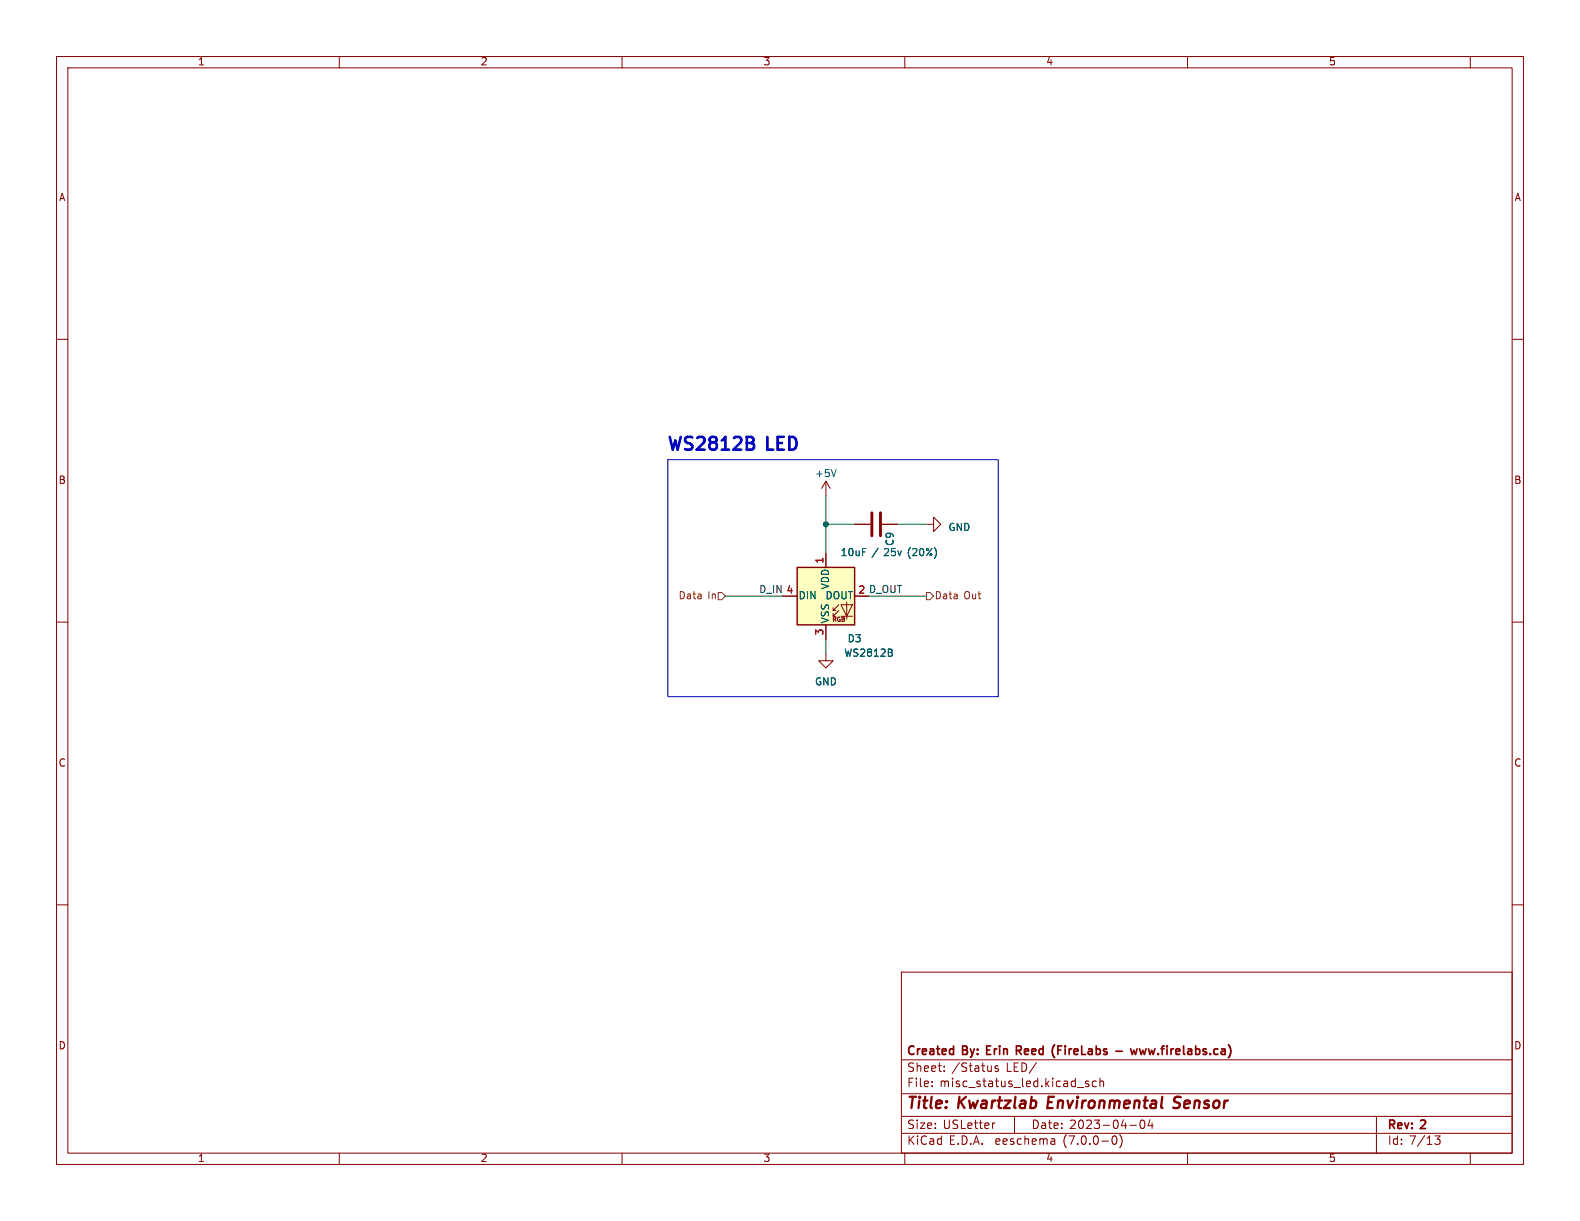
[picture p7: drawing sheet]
<svg xmlns="http://www.w3.org/2000/svg" width="279mm" height="216mm" viewBox="0 0 279 216" stroke-linecap="round" stroke-linejoin="round" font-family="sans-serif">
<g fill="none" stroke="#840000" stroke-width=".18">
<path d="M10 10h259.4v195.9h-259.4zM12 12h255.4v191.9h-255.4zM60 10v2M110 10v2M160 10v2M210 10v2M260 10v2M10 60h2M267.4 60h2M146 85.1l-.7 1.3M146 85.1v2.5M146 97.8v2.5"/>
<path d="M146 85.1l.8 1.3M151.1 92.7h2.8M156 92.7h2.7M163.8 92.7h1.3v-1.3l1.3 1.3-1.3 1.3v-1.3M10 110h2M138.4 105.4h2.6M146 115.6v1.2h1.3l-1.3 1.3-1.2-1.3h1.2M146 110.5v2.5M147.3 109h.5M147.3 108h.5M148.3 108l-1 1v-.5M148.3 106.9l-1 1.1v-.6"/>
<path d="M148.7 106.9h2l-1 2.1zM148.7 109h2M149.7 106.4v3.1M151.1 105.4h2.6M267.4 110h2M10 160h2M267.4 160h2M159.4 171.9h108v32h-108zM159.4 197.4h108M159.4 193.4h108M159.4 187.4h108M164.8 192v.2"/>
<path d="M164.8 191.2v.2M167 189.3v.2M167 188.5v.2M175.9 198.6h-.2M176.5 188.5h-.3l-.3 .2 .1 .2 .5 .1v.4h-.6M179.4 197.4v3M190.5 192.3h1.2M192.5 191.2h-.3l-.3 .2 .1 .2 .5 .1v.4h-.6M193.9 191.2h-.5l-.2 .2v.5l.1 .2h.6M194.5 191.3l.2-.1h.4l.1 1M194.5 190.7v1.5M199.8 199h1.1"/>
<path d="M201.8 198.1h.1a.81 .81 0 0 1 .6 .6 .81 .81 0 0 1-.3 .8l-.1 .1a.81 .81 0 0 1-.6-.7 .81 .81 0 0 1 .3-.8zM203.4 198l-.4 1.1h.9M203.7 198.6v1M243.4 197.4v6.5M60 203.9v2M110 203.9v2M159.4 200.4h108M160 203.9v2M186.3 201.4l.2 .2v.8M186.5 202.3l-.5 .1M186.5 201.7l-.5 .1M196.8 201l.2-.1a.81 .81 0 0 1 .6 .6 .81 .81 0 0 1-.3 .8l-.2 .1a.81 .81 0 0 1-.3-1.4z"/>
<path d="M198.1 200.7a1.74 1.74 0 0 1-.1 2.2M210 203.9v2M253.7 200.9h1l-.5 .5 .4 .2v.6l-.2 .2-.6-.1M260 203.9v2"/>
</g>
<path d="M207.5 195.8l.7 .1M208.5 193.9l-.6 .1a.46 .46 0 0 0-.3 .5 .46 .46 0 0 0 .4 .4l.3 .1" fill="none" stroke="#840000" stroke-width=".4"/>
<path d="M179.7 185.7h.6M180.1 185.7l.5 .8M180.3 185h-.6v1.5M186.4 187h.1M186.5 184.7l-.1 .1M197.3 185.9h1.2M199.9 185.5l.3 1M201.1 185.5l-.3 1-.3-.8M201.5 185.5l.3 1M217.2 184.7l.1 .1" fill="none" stroke="#840000" stroke-width=".3"/>
<path d="M147.9 83l-.5 1.3M155.3 96.9l-1.1 1.7M157.7 115.4l.1 .2-.1 .4M157.7 114.9v.4" fill="none" stroke="#006464" stroke-width=".18"/>
<path d="M141 100.3h10.1v10.2h-10.1z" fill="#ffffc2" stroke="#ffffc2" stroke-width=".18"/>
<path d="M141 100.3h10.1v10.2h-10.1z" fill="none" stroke="#840000" stroke-width=".25"/>
<path d="M154.2 90.7v4M155.7 90.7v4" fill="none" stroke="#840000" stroke-width=".51"/>
<path d="M127 104.8h.6l.7 .6-.7 .6h-.6zM163.8 104.8h.7l.6 .6-.6 .6h-.7z" fill="none" stroke="#725600" stroke-width=".18"/>
<path d="M118.1 81.3h58.4v41.9h-58.4z" fill="none" stroke="#0000c2" stroke-width=".18"/>
<path d="M146 92.7h5.1M146 87.6v10.2M158.7 92.7h5.1M128.3 105.4h10.1M146 113v2.6M153.7 105.4h10.1" fill="none" stroke="#009600" stroke-width=".18"/>
<circle cx="146" cy="92.7" r=".46" fill="#009600" stroke="#009600" stroke-width=".18"/>
<g font-size="3.2" fill="#0000c2">
<text x="118.1" y="80">WS2812B</text>
<text x="135.8" y="80">LED</text>
</g>
<g font-size="2.8" fill="#840000">
<text x="160.4" y="196.7">Title:</text>
<text x="169.5" y="196.7">Kwartzlab</text>
<text x="185.9" y="196.7">Environmental</text>
<text x="208.8" y="196.7">Sensor</text>
</g>
<g font-size="2.1" fill="#840000">
<text x="160.4" y="189.8">Sheet:</text>
<text x="160.4" y="187">Created</text>
<text x="168.3" y="189.8">/Status</text>
<text x="170.3" y="187">By: Erin</text>
<text x="177.9" y="189.8">LED/</text>
<text x="180.7" y="187">Reed</text>
<text x="187.5" y="187">(FireLabs</text>
<text x="199.2" y="187">-</text>
<text x="202.4" y="187">www.firelabs.ca)</text>
<text x="160.4" y="192.5">File:</text>
<text x="166.2" y="192.5">misc_status_led.kicad_sch</text>
<text x="160.4" y="202.7">KiCad</text>
<text x="160.4" y="199.9">Size:</text>
<text x="166.7" y="199.9">USLetter</text>
<text x="167.8" y="202.7">E.D.A.</text>
<text x="176.1" y="202.7">eeschema</text>
<text x="182.4" y="199.9">Date:</text>
<text x="188.1" y="202.7">(7.0.0-0)</text>
<text x="189.1" y="199.9">2023-04-04</text>
<text x="245.4" y="200.1">Rev:</text>
<text x="245.4" y="202.7">Id: 7/13</text>
<text x="251.4" y="200.1">2</text>
</g>
<g font-size="1.8" fill="#840000">
<text x="35" y="11.8">1</text>
<text x="85" y="11.8">2</text>
<text x="135" y="11.8">3</text>
<text x="185" y="11.8">4</text>
<text x="235" y="11.8">5</text>
<text x="10.4" y="35.8">A</text>
<text x="267.8" y="35.8">A</text>
<text x="10.3" y="85.8">B</text>
<text x="267.7" y="85.8">B</text>
<text x="10.3" y="135.8">C</text>
<text x="267.7" y="135.8">C</text>
<text x="10.3" y="185.8">D</text>
<text x="267.7" y="185.8">D</text>
<text x="35" y="205.7">1</text>
<text x="85" y="205.7">2</text>
<text x="135" y="205.7">3</text>
<text x="185" y="205.7">4</text>
<text x="235" y="205.7">5</text>
</g>
<g font-size="1.8" fill="#006464">
<text x="144.1" y="84.6">+5V</text>
<text x="167.6" y="94.2">GND</text>
<text x="148.6" y="98.6">10uF</text>
<text x="156.4" y="98.6">25v</text>
<text x="158.3" y="96.6" transform="rotate(-90 158.3 96.6)">C9</text>
<text x="160.6" y="98.6">(20%)</text>
<text x="141.2" y="106.2">DIN</text>
<text x="145.9" y="106.2">DOUT</text>
<text x="146.9" y="104.3" transform="rotate(-90 146.9 104.3)">VDD</text>
<text x="146.9" y="110.2" transform="rotate(-90 146.9 110.2)">VSS</text>
<text x="149.8" y="113.9">D3</text>
<text x="149.2" y="116.4">WS2812B</text>
<text x="144.1" y="121.5">GND</text>
</g>
<g font-size="1.8" fill="#a90000">
<text x="145.8" y="99.7" transform="rotate(-90 145.8 99.7)">1</text>
<text x="139" y="105.2">4</text>
<text x="151.7" y="105.2">2</text>
<text x="145.8" y="112.4" transform="rotate(-90 145.8 112.4)">3</text>
</g>
<g font-size="1.8" fill="#725600">
<text x="119.9" y="106.2">Data</text>
<text x="125.1" y="106.2">In</text>
<text x="165.3" y="106.2">Data</text>
<text x="170.5" y="106.2">Out</text>
</g>
<g font-size="1.8" fill="#0f0f0f">
<text x="134.1" y="105.1">D_IN 4</text>
<text x="151.7" y="105.2">2 D_OUT</text>
</g>
<text font-size="1.1" fill="#840000" x="147.1" y="110.2">RGB</text>
</svg>
